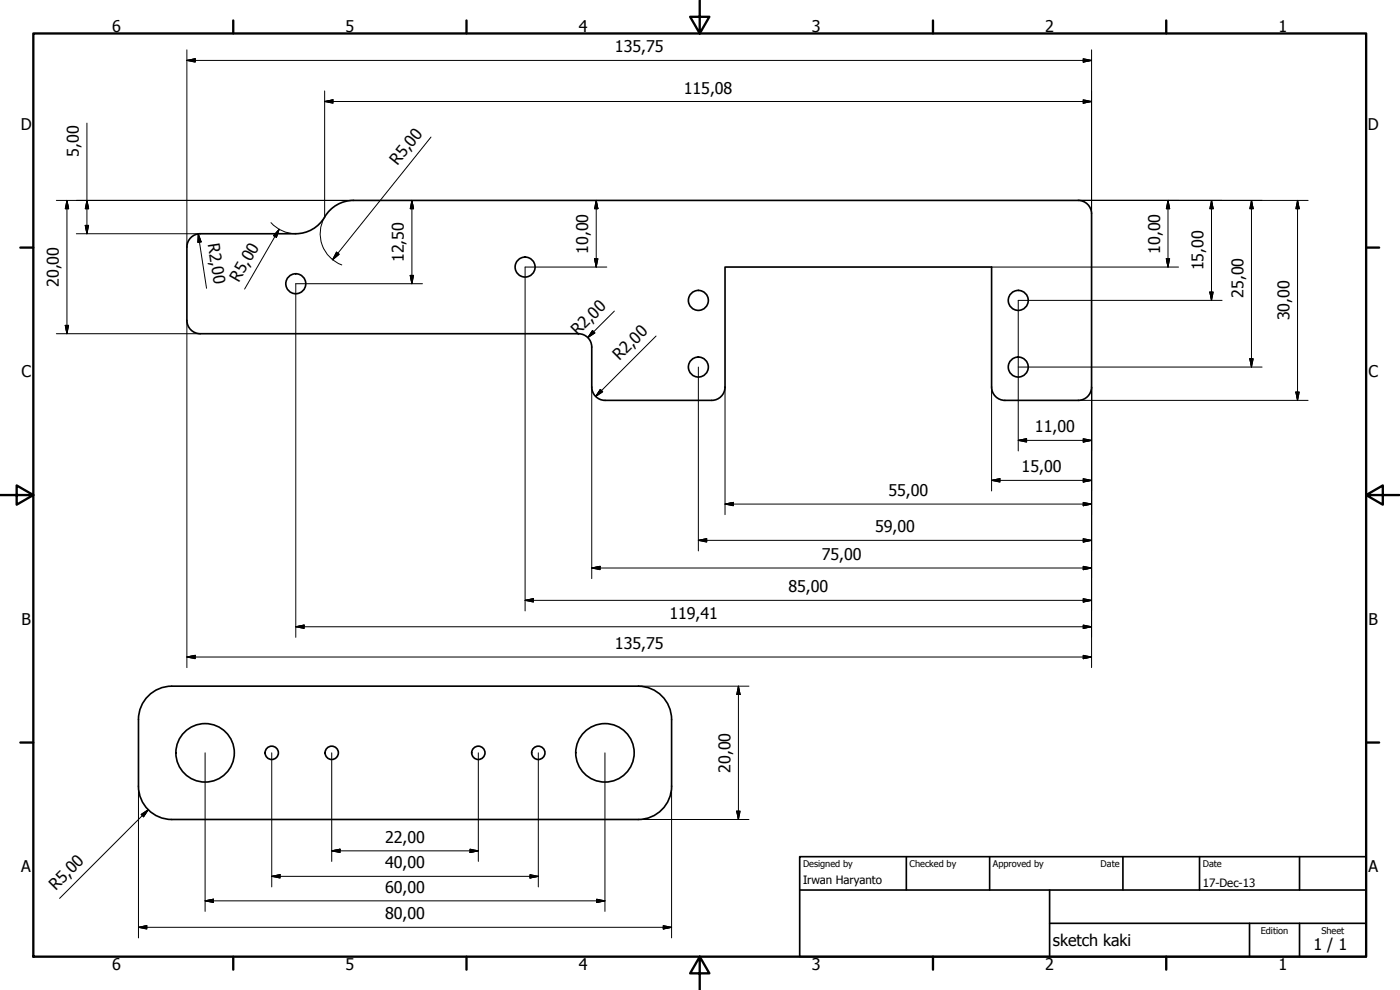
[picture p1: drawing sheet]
<svg xmlns="http://www.w3.org/2000/svg" width="420mm" height="297mm" viewBox="0 0 420 297" stroke-linecap="round" stroke-linejoin="round" font-family="sans-serif">
<!-- layer: Visible (ISO) -->
<g fill="none" stroke="#000" stroke-width=".5">
<path d="M57.3 71.3a4 4 0 0 1 2.8-1.2h28.7a10.4 10.4 0 0 0 9.2-5.9 10 10 0 0 1 8.1-4.1h217.5a4 4 0 0 1 4 4v52a4 4 0 0 1-4 4h-22a4 4 0 0 1-4-4v-36h-80v36a4 4 0 0 1-4 4h-32a4 4 0 0 1-4-4v-12a4 4 0 0 0-4-4h-113.5a4 4 0 0 1-4-4v-22a4 4 0 0 1 1.2-2.8zM44.1 209.2a10 10 0 0 1 7.5-3.3h140a10 10 0 0 1 10 10v20a10 10 0 0 1-10 10h-140a10 10 0 0 1-10-10v-20a10 10 0 0 1 2.5-6.7z"/>
<circle cx="88.8" cy="85.1" r="3"/>
<circle cx="157.6" cy="80.1" r="3"/>
<circle cx="209.6" cy="90.1" r="3"/>
<circle cx="305.6" cy="90.1" r="3"/>
<circle cx="209.6" cy="110.1" r="3"/>
<circle cx="305.6" cy="110.1" r="3"/>
<circle cx="61.6" cy="225.9" r="8.8"/>
<circle cx="81.6" cy="225.9" r="2"/>
<circle cx="99.6" cy="225.9" r="2"/>
<circle cx="143.6" cy="225.9" r="2"/>
<circle cx="161.6" cy="225.9" r="2"/>
<circle cx="181.6" cy="225.9" r="8.8"/>
</g>
<!-- layer: Border (ISO) -->
<g fill="none" stroke="#000" stroke-width=".7">
<path d="M10 10h400v277h-400zM70 6.1v3.9M140 6.1v3.9M210 0v10l-2.9-5h5.8l-2.9 5M280 6.1v3.9M350 6.1v3.9M6.1 74.3h3.9M410 74.3h3.9M0 148.5h10l-5-2.9v5.8l5-2.9M410 148.5l5 2.9v-5.8l-5 2.9h10M6.1 222.8h3.9M410 222.8h3.9"/>
<path d="M70 287v3.9M140 287v3.9M210 287l2.9 5h-5.8l2.9-5v10M280 287v3.9M350 287v3.9"/>
</g>
<!-- layer: Title (ISO) -->
<path d="M240 257h170v30h-170zM272 257v10M297 257v10M337 257v10M360 257v10M390 257v10M240 267h170M315 277h95M315 267v20M375 277v10M390 277v10" fill="none" stroke="#000" stroke-width=".5"/>
<!-- layer: Dimension (ISO) -->
<g fill="none" stroke="#000" stroke-width=".3">
<path d="M56.1 18.1l2.5-.5v1zM56.1 18.1h271.5M56.1 15v59.1M325.1 17.6l2.5 .5-2.5 .5zM327.6 15v49.1M26.1 36.9v33.2M97.4 30.5l2.5-.5v1zM97.4 27.3v37.8a10 10 0 0 0 5.2 14.4M97.4 30.5h230.2M325.1 30l2.5 .5-2.5 .5zM129.3 41.1l-29.5 36.8M16.9 60.1h89.2"/>
<path d="M20.1 60.1l.5 2.5h-1zM20.1 60.1v40M22.9 70.1h37.2M25.6 67.6h1l-.5 2.5zM26.1 60.1l.5 2.5h-1zM59.5 70.2l.9 2.4-1 .1zM59.5 70.2l2.5 16.3M81.3 66.8a10 10 0 0 0 7.5 3.3M83.8 68.8l-.8 2.4-.9-.5zM83.8 68.8l-10.4 17.9M101 75.7l.8 .6-2 1.6zM123.6 60.1l.5 2.5h-1z"/>
<path d="M123.6 60.1v25M178.4 77.6h1l-.5 2.5zM178.9 60.1l.5 2.5h-1zM178.9 60.1v20M323.6 60.1h69M350 77.6h1l-.5 2.5zM350.5 60.1l.5 2.5h-1zM350.5 60.1v20M363.6 60.1l.5 2.5h-1zM363.6 60.1v30M375.6 60.1l.5 2.5h-1zM375.6 60.1v50"/>
<path d="M389.4 60.1l.5 2.5h-1zM389.4 60.1v60M19.6 97.6h1l-.5 2.5zM56.1 96.1v104.2M123.1 82.6h1l-.5 2.5zM126.8 85.1h-38v106.1M177.8 99.2l.7 .7-2.1 1.4zM182.1 80.1h-24.5v103.2M184.4 93.3l-8 8M297.6 80.1h56.1M363.1 87.6h1l-.5 2.5zM366.8 90.1h-61.2v45.2"/>
<path d="M16.9 100.1h43.2M177.6 116.1v57.5M180.2 116.8l.7 .7-2.1 1.5zM196.9 100.8l-18.1 18.2M209.6 110.1v55.2M217.6 116.1v38.3M297.6 116.1v31.2M305.6 110.1h73.2M327.6 116.1v84.2M375.1 107.6h1l-.5 2.5zM388.9 117.6h1l-.5 2.5zM305.6 132.1l2.5-.5v1z"/>
<path d="M305.6 132.1h22M323.6 120.1h69M325.1 131.6l2.5 .5-2.5 .5zM217.6 151.2l2.5-.5v1zM217.6 151.2h110M297.6 144.1l2.5-.5v1zM297.6 144.1h30M325.1 143.6l2.5 .5-2.5 .5zM325.1 150.7l2.5 .5-2.5 .5zM177.6 170.4l2.5-.5v1zM177.6 170.4h150M209.6 162.1l2.5-.5v1z"/>
<path d="M209.6 162.1h118M325.1 161.6l2.5 .5-2.5 .5zM325.1 169.9l2.5 .5-2.5 .5zM325.1 179.6l2.5 .5-2.5 .5zM56.1 197.1l2.5-.5v1zM56.1 197.1h271.5M88.8 188.1l2.5-.6v1zM88.8 188.1h238.8M157.6 180.1l2.5-.5v1zM157.6 180.1h170M325.1 187.5l2.5 .6-2.5 .4zM325.1 196.6l2.5 .5-2.5 .5z"/>
<path d="M191.6 205.9h33.2M221.6 205.9l.5 2.5h-1zM221.6 205.9v40M41.6 235.9v45.5M61.6 225.9v47.6M81.6 225.9v40.2M99.6 225.9v32.6M143.6 225.9v32.6M161.6 225.9v40.2M181.6 225.9v47.6M201.6 235.9v45.5M42.4 244.4l2.1-1.5-1.4 2.2z"/>
<path d="M44.5 242.9l-26.6 26.7M99.6 255.3l2.5-.5v1zM99.6 255.3h44M141.1 254.8l2.5 .5-2.5 .5zM191.6 245.9h33.2M221.1 243.4h1l-.5 2.5zM41.6 278.2l2.5-.5v1zM41.6 278.2h160M61.6 270.3l2.5-.5v1zM61.6 270.3h120M81.6 262.9l2.5-.5v1zM81.6 262.9h80"/>
<path d="M159.1 262.4l2.5 .5-2.5 .5zM179.1 269.8l2.5 .5-2.5 .5zM199.1 277.7l2.5 .5-2.5 .5z"/>
</g>
<g fill="#000" stroke="#000" stroke-width=".3">
<path d="M56.1 18.1l2.5-.5zM56.1 18.1l2.5-.5v1zM325.1 18.6l2.5-.5zM325.1 17.6l2.5 .5-2.5 .5zM97.4 30.5l2.5-.5zM97.4 30.5l2.5-.5v1zM325.1 31l2.5-.5zM325.1 30l2.5 .5-2.5 .5zM20.1 60.1l.5 2.5zM20.1 60.1l.5 2.5h-1zM25.6 67.6l.5 2.5zM25.6 67.6h1l-.5 2.5z"/>
<path d="M26.1 60.1l.5 2.5zM26.1 60.1l.5 2.5h-1zM59.5 70.2l.9 2.4zM59.5 70.2l.9 2.4-1 .1zM83.8 68.8l-.8 2.4zM83.8 68.8l-.8 2.4-.9-.5zM101 75.7l-1.2 2.2zM101 75.7l.8 .6-2 1.6zM123.6 60.1l.5 2.5zM123.6 60.1l.5 2.5h-1zM178.4 77.6l.5 2.5zM178.4 77.6h1l-.5 2.5z"/>
<path d="M178.9 60.1l.5 2.5zM178.9 60.1l.5 2.5h-1zM350 77.6l.5 2.5zM350 77.6h1l-.5 2.5zM350.5 60.1l.5 2.5zM350.5 60.1l.5 2.5h-1zM363.6 60.1l.5 2.5zM363.6 60.1l.5 2.5h-1zM375.6 60.1l.5 2.5zM375.6 60.1l.5 2.5h-1zM389.4 60.1l.5 2.5zM389.4 60.1l.5 2.5h-1z"/>
<path d="M19.6 97.6l.5 2.5zM19.6 97.6h1l-.5 2.5zM123.1 82.6l.5 2.5zM123.1 82.6h1l-.5 2.5zM177.8 99.2l-1.4 2.1zM177.8 99.2l.7 .7-2.1 1.4zM363.1 87.6l.5 2.5zM363.1 87.6h1l-.5 2.5zM180.2 116.8l-1.4 2.2zM180.2 116.8l.7 .7-2.1 1.5zM375.1 107.6l.5 2.5zM375.1 107.6h1l-.5 2.5z"/>
<path d="M388.9 117.6l.5 2.5zM388.9 117.6h1l-.5 2.5zM305.6 132.1l2.5-.5zM305.6 132.1l2.5-.5v1zM325.1 132.6l2.5-.5zM325.1 131.6l2.5 .5-2.5 .5zM217.6 151.2l2.5-.5zM217.6 151.2l2.5-.5v1zM297.6 144.1l2.5-.5zM297.6 144.1l2.5-.5v1zM325.1 144.6l2.5-.5zM325.1 143.6l2.5 .5-2.5 .5z"/>
<path d="M325.1 151.7l2.5-.5zM325.1 150.7l2.5 .5-2.5 .5zM157.6 180.1l2.5-.5zM157.6 180.1l2.5-.5v1zM177.6 170.4l2.5-.5zM177.6 170.4l2.5-.5v1zM209.6 162.1l2.5-.5zM209.6 162.1l2.5-.5v1zM325.1 162.6l2.5-.5zM325.1 161.6l2.5 .5-2.5 .5zM325.1 170.9l2.5-.5zM325.1 169.9l2.5 .5-2.5 .5z"/>
<path d="M56.1 197.1l2.5-.5zM56.1 197.1l2.5-.5v1zM88.8 188.1l2.5-.6zM88.8 188.1l2.5-.6v1zM325.1 180.6l2.5-.5zM325.1 179.6l2.5 .5-2.5 .5zM325.1 188.5l2.5-.4zM325.1 187.5l2.5 .6-2.5 .4zM325.1 197.6l2.5-.5zM325.1 196.6l2.5 .5-2.5 .5zM221.6 205.9l.5 2.5zM221.6 205.9l.5 2.5h-1z"/>
<path d="M44.5 242.9l-1.4 2.2zM42.4 244.4l2.1-1.5-1.4 2.2zM99.6 255.3l2.5-.5zM99.6 255.3l2.5-.5v1zM141.1 255.8l2.5-.5zM141.1 254.8l2.5 .5-2.5 .5zM221.1 243.4l.5 2.5zM221.1 243.4h1l-.5 2.5zM41.6 278.2l2.5-.5zM41.6 278.2l2.5-.5v1zM61.6 270.3l2.5-.5zM61.6 270.3l2.5-.5v1z"/>
<path d="M81.6 262.9l2.5-.5zM81.6 262.9l2.5-.5v1zM159.1 263.4l2.5-.5zM159.1 262.4l2.5 .5-2.5 .5zM179.1 270.8l2.5-.5zM179.1 269.8l2.5 .5-2.5 .5zM199.1 278.7l2.5-.5zM199.1 277.7l2.5 .5-2.5 .5z"/>
</g>
<g font-size="4.8">
<text x="33.7" y="9.6">6</text>
<text x="103.7" y="9.6">5</text>
<text x="173.7" y="9.6">4</text>
<text x="243.7" y="9.6">3</text>
<text x="313.7" y="9.6">2</text>
<text x="383.7" y="9.6">1</text>
<text x="184.5" y="15.7">135,75</text>
<text x="205.2" y="28.1">115,08</text>
<text x="6.2" y="38.9">D</text>
<text x="410.5" y="38.9">D</text>
<text x="23.7" y="47" transform="rotate(-90 23.7 47)">5,00</text>
<text x="119.3" y="49.8" transform="rotate(-51 119.3 49.8)">R5,00</text>
<text x="62.4" y="73.2" transform="rotate(81 62.4 73.2)">R2,00</text>
<text x="176.5" y="76.1" transform="rotate(-90 176.5 76.1)">10,00</text>
<text x="348.1" y="76.1" transform="rotate(-90 348.1 76.1)">10,00</text>
<text x="121.2" y="78.6" transform="rotate(-90 121.2 78.6)">12,50</text>
<text x="361.2" y="81.1" transform="rotate(-90 361.2 81.1)">15,00</text>
<text x="17.7" y="86.1" transform="rotate(-90 17.7 86.1)">20,00</text>
<text x="71.7" y="84.9" transform="rotate(-60 71.7 84.9)">R5,00</text>
<text x="373.2" y="89.3" transform="rotate(-90 373.2 89.3)">25,00</text>
<text x="173.4" y="100.9" transform="rotate(-45 173.4 100.9)">R2,00</text>
<text x="387" y="96.1" transform="rotate(-90 387 96.1)">30,00</text>
<text x="6.4" y="113.2">C</text>
<text x="185.9" y="108.4" transform="rotate(-45 185.9 108.4)">R2,00</text>
<text x="410.7" y="113.2">C</text>
<text x="310.6" y="129.7">11,00</text>
<text x="306.6" y="141.7">15,00</text>
<text x="266.6" y="148.8">55,00</text>
<text x="262.6" y="159.7">59,00</text>
<text x="246.6" y="168">75,00</text>
<text x="236.6" y="177.7">85,00</text>
<text x="200.9" y="185.7">119,41</text>
<text x="6.4" y="187.4">B</text>
<text x="410.7" y="187.4">B</text>
<text x="184.5" y="194.7">135,75</text>
<text x="219.2" y="231.9" transform="rotate(-90 219.2 231.9)">20,00</text>
<text x="115.6" y="252.9">22,00</text>
<text x="6.4" y="261.7">A</text>
<text x="115.6" y="260.5">40,00</text>
<text x="410.7" y="261.7">A</text>
<text x="16.7" y="267.3" transform="rotate(-45 16.7 267.3)">R5,00</text>
<text x="115.6" y="267.9">60,00</text>
<text x="115.6" y="275.8">80,00</text>
<text x="316" y="283.8">sketch kaki</text>
<text x="394.2" y="285">1 / 1</text>
<text x="33.7" y="290.9">6</text>
<text x="103.7" y="290.9">5</text>
<text x="173.7" y="290.9">4</text>
<text x="243.7" y="290.9">3</text>
<text x="313.7" y="290.9">2</text>
<text x="383.7" y="290.9">1</text>
</g>
<g font-size="3.5">
<text x="241" y="265.3">Irwan Haryanto</text>
<text x="361" y="266">17-Dec-13</text>
</g>
<g font-size="2.8">
<text x="241" y="260.1">Designed by</text>
<text x="273" y="260.1">Checked by</text>
<text x="298" y="260.1">Approved by</text>
<text x="330.3" y="260">Date</text>
<text x="361" y="260">Date</text>
<text x="378.4" y="280.1">Edition</text>
<text x="396.6" y="280.1">Sheet</text>
</g>
</svg>
